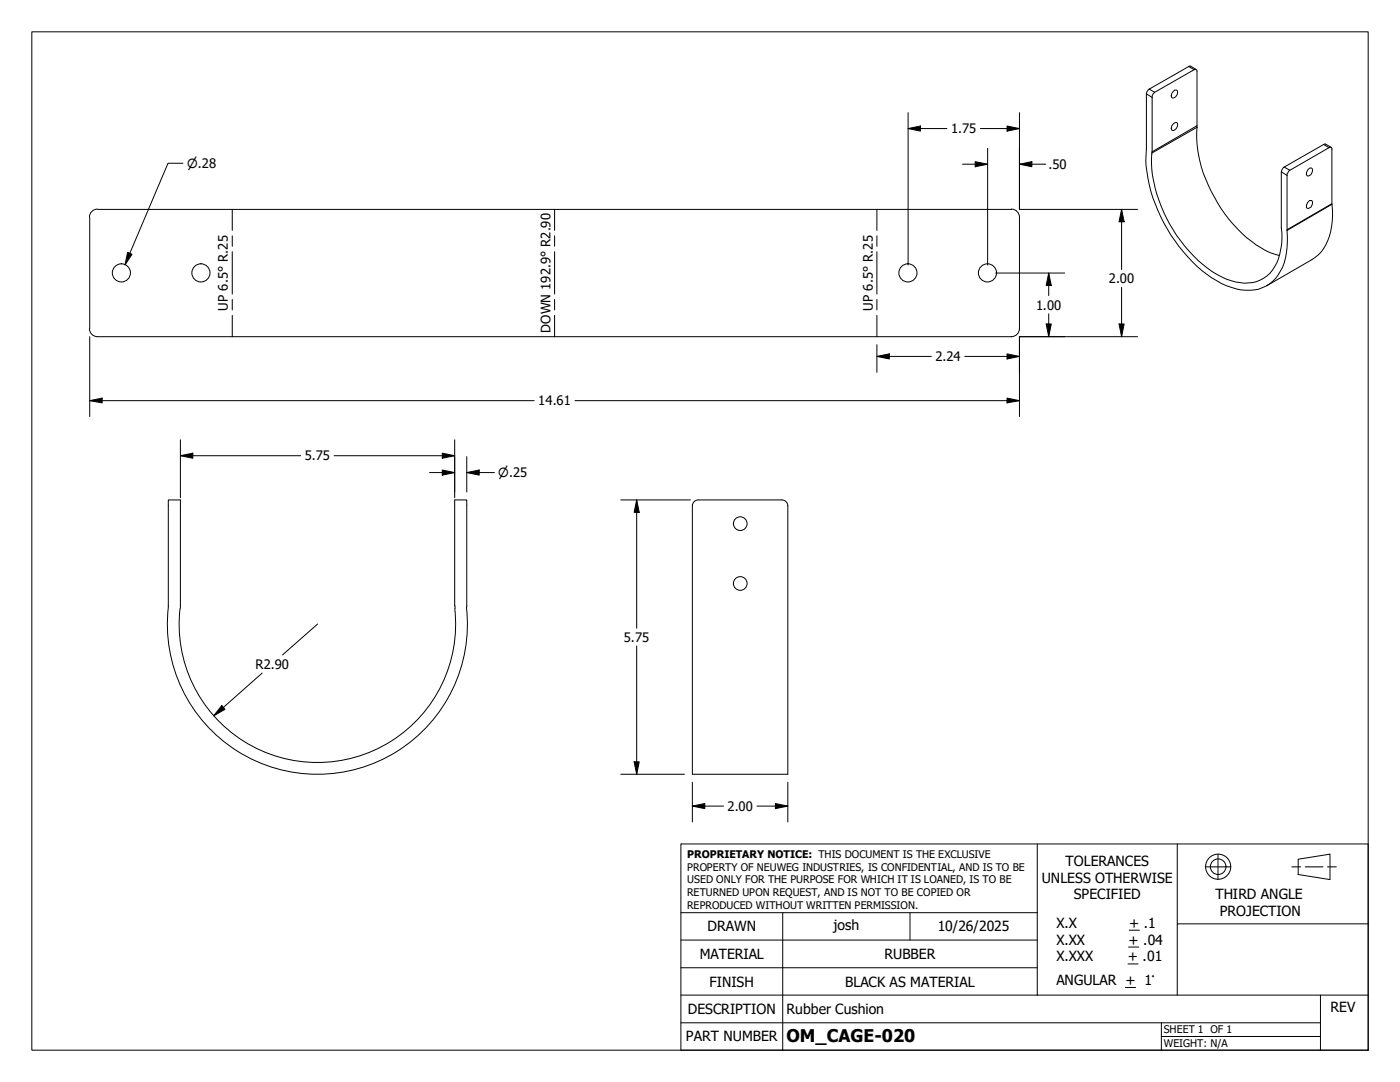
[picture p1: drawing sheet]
<svg xmlns="http://www.w3.org/2000/svg" width="279mm" height="216mm" viewBox="0 0 279 216" stroke-linecap="round" stroke-linejoin="round" font-family="sans-serif">
<!-- layer: Visible (ANSI) -->
<g fill="none" stroke="#000" stroke-width=".2">
<path d="M234.1 18.4a.52 .52 0 0 1 .7-.4 .52 .52 0 0 1 .1 .8l-.3 .5a.47 .47 0 0 1-.6 .2 .47 .47 0 0 1-.2-.6zM238.7 13.8l-1.2-.7-8.1 4.7-.5 .5-.1 .2v11.1a27.2 27.2 0 0 0 4.2 16.1 28.2 28.2 0 0 0 10.8 10.9 10 10 0 0 0 8.1 .8 8.3 8.3 0 0 0 4.8-6.9l.2-2.2v-13.6l.5-.7 7.8-4.5a.36 .36 0 0 1 .6 .1v11a13.4 13.4 0 0 1-2.1 9.7l-1.9 1.5-9 5.2M234.1 24.8l.2-.2a.42 .42 0 0 1 .4-.1 .42 .42 0 0 1 .3 .3 1.01 1.01 0 0 1-1.1 1.2l-.2-.4zM261 33.9a.52 .52 0 0 1 .7-.4 .52 .52 0 0 1 .2 .9 .88 .88 0 0 1-1 .7l-.2-.7zM265.7 29.4l-1.3-.7-8.1 4.6-.5 .5-.1 .5v10.8a12.9 12.9 0 0 1-1.3 8.1 6.7 6.7 0 0 1-7.8 3.1 20.6 20.6 0 0 1-11-8.2 28.1 28.1 0 0 1-5.8-16.5l.1-1.3 .1-11.3 .4-.6 8.1-4.6 .4 .2v11.4a25.2 25.2 0 0 0 4.1 15.1 24.7 24.7 0 0 0 10.5 9.9l1.8 .6M17.9 43.4v22.2M19.5 41.7a1.62 1.62 0 0 0-1.7 1.6M19.5 41.8h182.4M201.8 41.7a1.62 1.62 0 0 1 1.7 1.6v22.3M261 40.4a.52 .52 0 0 1 .7-.4 .52 .52 0 0 1 .2 .8 .76 .76 0 0 1-1.2 .6v-.5zM17.8 65.6a1.62 1.62 0 0 0 1.7 1.6M19.5 67.2h182.4"/>
<path d="M203.5 65.6a1.62 1.62 0 0 1-1.7 1.6M139.4 99.8a1.17 1.17 0 0 0-1.2 1.1M139.4 99.8h16.6M156.1 99.8a1.17 1.17 0 0 1 1.1 1.1M138.2 100.9v53.6h19v-53.6M33.6 121.1v-21.3h2.4v21.6M33.6 121.2a29.9 29.9 0 0 0 29.7 33.3 29.9 29.9 0 0 0 29.8-33.3M35.9 121.4a27.6 27.6 0 0 0 27.4 30.7 27.6 27.6 0 0 0 27.5-30.7M90.7 120.9v-21.1h2.5v21.3M90.8 120.9v.5"/>
<circle cx="24.2" cy="54.5" r="1.81"/>
<circle cx="40.1" cy="54.5" r="1.81"/>
<circle cx="181.2" cy="54.5" r="1.81"/>
<circle cx="197.1" cy="54.5" r="1.81"/>
<circle cx="147.7" cy="116.4" r="1.37"/>
<circle cx="147.7" cy="104.5" r="1.37"/>
</g>
<!-- layer: Visible Narrow (ANSI) -->
<path d="M228.8 18.7l1.1 .7M229.4 17.8l1 .6M237.2 13.3l1.1 .6M238.9 25.4l-9 5.1M238.9 25.1l-9 5.2M255.7 34.3l1.2 .7M256.3 33.3l1.1 .7M264.2 28.8l1 .7M265.8 40.8l-8.9 5.2M265.8 40.6l-8.9 5.2" fill="none" stroke="#000" stroke-width=".2"/>
<!-- layer: Bend UP -->
<path d="M46.4 41.8v4.2M46.4 47.1v2M46.4 50.2v8.5M46.4 59.8v2M175 41.8v4.2M175 47.1v2M175 50.2v8.5M175 59.8v2M46.4 62.9v4.3M175 62.9v4.3" fill="none" stroke="#000" stroke-width=".2"/>
<!-- layer: Bend DOWN -->
<path d="M110.7 41.8v4.2M110.7 47.1v2M110.7 50.2v8.5M110.7 59.8v2M110.7 62.9v4.3" fill="none" stroke="#000" stroke-width=".2"/>
<!-- layer: Border (ANSI) -->
<path d="M6.3 6.3h266.7v203.2h-266.7z" fill="none" stroke="#000" stroke-width=".2"/>
<!-- layer: Title (ANSI) -->
<g fill="none" stroke="#000" stroke-width=".2">
<path d="M135.9 168.4h137.1v41.1h-137.1zM207 168.4v30.2M234.9 168.4v15.9M240.5 173h5.1M243.1 170.4v5.1M257.8 173h1.8M259.1 171.4l6.3-1v5.1l-6.3-1zM260.5 173h3.5M264.9 173h1.8M135.9 198.6h137.1M135.9 193.1h71.1M135.9 187.6h71.1"/>
<path d="M135.9 182.1h71.1M156.2 182.1v27.4M181.6 182.1v5.5M224.6 197h2M225.1 192.3h2M225.2 189h2.1M225.4 185.6h2M263.5 198.6v10.9M273 184.3h-38.1v14.3M135.9 204.1h127.6M231.8 206.8h31.7M231.8 204.1v5.4"/>
<circle cx="243.1" cy="172.9" r="2.51"/>
<circle cx="243.1" cy="172.9" r="1.56"/>
</g>
<!-- layer: Dimension (ANSI) -->
<g fill="none" stroke="#000" stroke-width=".2">
<path d="M36.5 32.6h-3l-8.5 20.2M181.2 25.7l2.5-.6v1.1zM181.2 25.7h7.8M181.2 22.5v30.4M192.1 32.8h5M194.6 32.3l2.5 .5-2.5 .5zM195.6 25.7h7.9M197.1 29.6v23.3M201 25.1l2.5 .6-2.5 .5zM203.5 32.8l2.4-.5v1zM203.5 22.5v19.3h23.5M203.5 32.8h5"/>
<path d="M208.5 32.8h.1M25.5 50.4l.9 .3-1.4 2.1zM198.7 54.5h13.8M209.3 54.5l.5 2.5h-1zM209.3 54.5v4.5M223.8 41.8l.5 2.5h-1zM223.8 41.8v12M223.8 57.3v9.9M17.9 79.9l2.5-.5v1zM17.9 79.9h88.7M17.9 67.2v15.9M114.7 79.9h88.8"/>
<path d="M175 71.1l2.5-.5v1zM175 71.1h10.9M175 68.8v5.5M192.5 71.1h11M201 79.4l2.5 .5-2.5 .5zM201 70.6l2.5 .5-2.5 .5zM208.8 64.6h1l-.5 2.6zM209.3 62.6v4.6M223.3 64.6h1l-.5 2.6zM227 67.2h-23.5v15.9M36 90.9l2.5-.5v1zM36 90.9h24"/>
<path d="M36 87.8v11.5M66.7 90.9h24M85.7 94.3h5M88.3 90.4l2.4 .5-2.4 .5zM88.3 93.8l2.4 .5-2.4 .5zM90.7 87.8v11.5M93.2 94.3l2.4-.5v1zM93.2 94.3h5.5M93.2 91.1v7.1M123.9 99.8h13.9M127.1 99.8l.5 2.4h-1zM127.1 99.8v25.5"/>
<path d="M52.3 134.3l-9.6 8.5M63.4 124.5l-7 6.2M127.1 128.9v25.6M44.3 140.8l.6 .7-2.2 1.3zM123.9 154.5h12.7M126.6 152h1l-.5 2.5zM138.2 156.1v7.9M157.2 156.1v7.9M138.2 160.8l2.5-.5v1.1zM138.2 160.8h6.2M151.1 160.8h6.1M154.7 160.3l2.5 .5-2.5 .6z"/>
</g>
<g fill="#000">
<path d="M181.2 25.7l2.5-.6v1.1zM194.6 32.3l2.5 .5-2.5 .5zM201 25.1l2.5 .6-2.5 .5zM203.5 32.8l2.4-.5v1zM25.5 50.4l.9 .3-1.4 2.1zM209.3 54.5l.5 2.5h-1zM223.8 41.8l.5 2.5h-1zM17.9 79.9l2.5-.5v1zM175 71.1l2.5-.5v1zM201 70.6l2.5 .5-2.5 .5zM208.8 64.6h1l-.5 2.6zM223.3 64.6h1l-.5 2.6z"/>
<path d="M36 90.9l2.5-.5v1zM88.3 90.4l2.4 .5-2.4 .5zM88.3 93.8l2.4 .5-2.4 .5zM93.2 94.3l2.4-.5v1zM201 79.4l2.5 .5-2.5 .5zM127.1 99.8l.5 2.4h-1zM44.3 140.8l.6 .7-2.2 1.3zM126.6 152h1l-.5 2.5zM138.2 160.8l2.5-.5v1.1zM154.7 160.3l2.5 .5-2.5 .6z"/>
</g>
<text font-size="3.5" x="157" y="207.9">OM_CAGE-020</text>
<g font-size="2.8">
<text x="212.7" y="172.8">TOLERANCES</text>
<text x="207.9" y="176.1">UNLESS OTHERWISE</text>
<text x="214.3" y="179.5">SPECIFIED</text>
<text x="242.6" y="179.4">THIRD ANGLE</text>
<text x="141.2" y="185.9">DRAWN</text>
<text x="166.4" y="185.6">josh</text>
<text x="187.1" y="185.7">10/26/2025</text>
<text x="210.8" y="185.2">X.X</text>
<text x="225.4" y="185.2">+ .1</text>
<text x="243.5" y="182.7">PROJECTION</text>
<text x="139.6" y="191.4">MATERIAL</text>
<text x="176.5" y="191.3">RUBBER</text>
<text x="210.8" y="188.5">X.XX</text>
<text x="210.8" y="191.8">X.XXX</text>
<text x="225.1" y="191.8">+ .01</text>
<text x="225.2" y="188.5">+ .04</text>
<text x="141.6" y="196.8">FINISH</text>
<text x="168.7" y="196.8">BLACK AS MATERIAL</text>
<text x="210.8" y="196.6">ANGULAR + 1°</text>
<text x="137.3" y="202.3">DESCRIPTION</text>
<text x="157" y="202.2">Rubber Cushion</text>
<text x="265.6" y="201.9">REV</text>
<text x="136.9" y="207.8">PART NUMBER</text>
</g>
<g font-size="2.6">
<text x="189.8" y="26.6">1.75</text>
<text x="209.2" y="33.7">.50</text>
<text x="221.3" y="56.5">2.00</text>
<text x="45.5" y="62" transform="rotate(-90 45.5 62)">UP 6.5° R.25</text>
<text x="174.2" y="62" transform="rotate(-90 174.2 62)">UP 6.5° R.25</text>
<text x="206.8" y="61.8">1.00</text>
<text x="109.9" y="66.4" transform="rotate(-90 109.9 66.4)">DOWN 192.9° R2.90</text>
<text x="186.7" y="72.1">2.24</text>
<text x="107.4" y="80.9">14.61</text>
<text x="60.8" y="91.9">5.75</text>
<text x="124.5" y="128.1">5.75</text>
<text x="51" y="133.4">R2.90</text>
<text x="145.2" y="161.8">2.00</text>
</g>
<g font-size="2.5">
<text x="37.3" y="33.5">⌀.28</text>
<text x="99.4" y="95.2">⌀.25</text>
</g>
<g font-size="2.1">
<text x="137.2" y="171.3">PROPRIETARY NOTICE: THIS DOCUMENT IS THE EXCLUSIVE</text>
<text x="137.2" y="173.7">PROPERTY OF NEUWEG INDUSTRIES, IS CONFIDENTIAL, AND IS TO BE</text>
<text x="137.2" y="176.3">USED ONLY FOR THE PURPOSE FOR WHICH IT IS LOANED, IS TO BE</text>
<text x="137.2" y="178.8">RETURNED UPON REQUEST, AND IS NOT TO BE COPIED OR</text>
<text x="137.2" y="181.3">REPRODUCED WITHOUT WRITTEN PERMISSION.</text>
<text x="232.3" y="206.1">SHEET 1 OF 1</text>
<text x="232.3" y="208.9">WEIGHT: N/A</text>
</g>
</svg>
